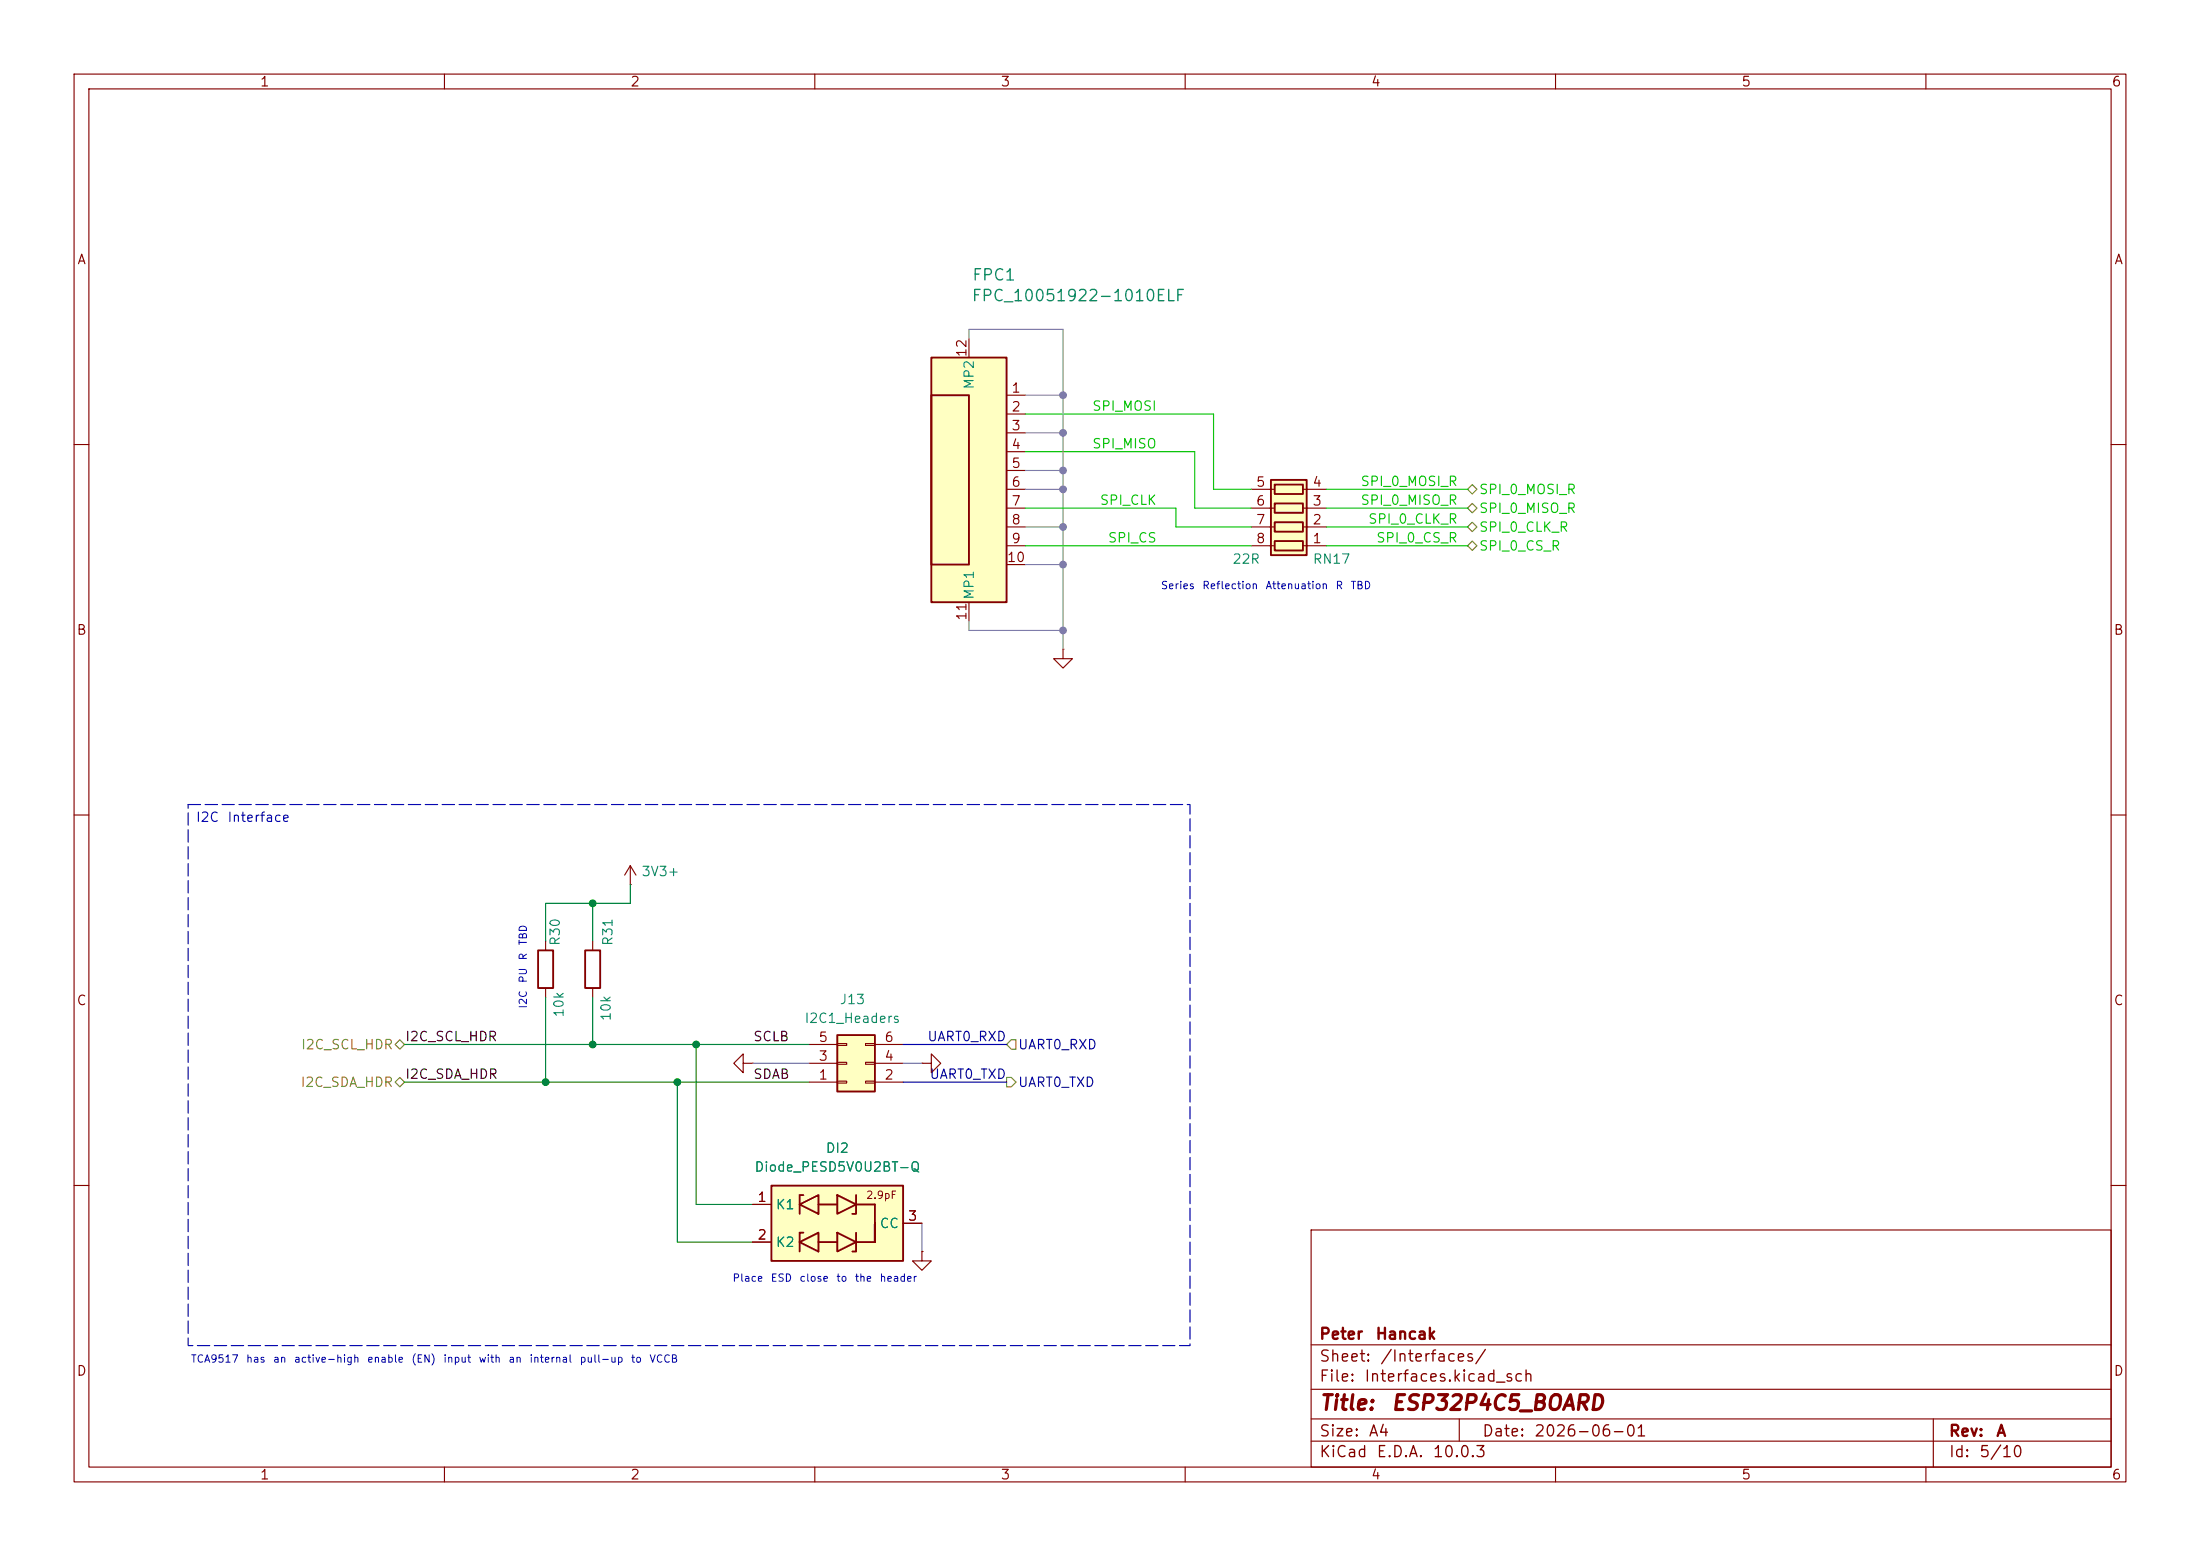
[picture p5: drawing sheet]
(kicad_sch
 (version 20260306)
 (generator "eeschema")
 (generator_version "10.0")
 (paper "A4")
 (title_block
  (title "ESP32P4C5_BOARD")
  (date "2026-06-01")
  (rev "A")
  (company "Peter Hancak"))
 (lib_symbols
  (symbol "Connector_Generic:Conn_02x03_Odd_Even"
   (pin_names
    (offset 1.016) (hide yes)) (exclude_from_sim no) (in_bom yes) (on_board yes)
   (in_pos_files yes)
   (duplicate_pin_numbers_are_jumpers no)
   (property "Reference" "J" (at 1.27 5.08 0) (show_name no) (do_not_autoplace no) (effects (font (size 1.27 1.27))))
   (property "Value" "Conn_02x03_Odd_Even" (at 1.27 -5.08 0) (show_name no) (do_not_autoplace no) (effects (font (size 1.27 1.27))))
   (property "Footprint" "" (at 0 0 0) (show_name no) (do_not_autoplace no) (hide yes) (effects (font (size 1.27 1.27))))
   (property "Datasheet" "" (at 0 0 0) (show_name no) (do_not_autoplace no) (hide yes) (effects (font (size 1.27 1.27))))
   (property "Description" "Generic connector, double row, 02x03, odd/even pin numbering scheme (row 1 odd numbers, row 2 even numbers), script generated (kicad-library-utils/schlib/autogen/connector/)" (at 0 0 0) (show_name no) (do_not_autoplace no) (hide yes) (effects (font (size 1.27 1.27))))
   (symbol "Conn_02x03_Odd_Even_1_1"
    (rectangle (start -1.27 3.81) (end 3.81 -3.81) (stroke (width 0.254) (type default)) (fill (type background)))
    (rectangle (start -1.27 2.667) (end 0 2.413) (stroke (width 0.1524) (type default)) (fill (type none)))
    (rectangle (start -1.27 0.127) (end 0 -0.127) (stroke (width 0.1524) (type default)) (fill (type none)))
    (rectangle (start -1.27 -2.413) (end 0 -2.667) (stroke (width 0.1524) (type default)) (fill (type none)))
    (rectangle (start 3.81 2.667) (end 2.54 2.413) (stroke (width 0.1524) (type default)) (fill (type none)))
    (rectangle (start 3.81 0.127) (end 2.54 -0.127) (stroke (width 0.1524) (type default)) (fill (type none)))
    (rectangle (start 3.81 -2.413) (end 2.54 -2.667) (stroke (width 0.1524) (type default)) (fill (type none)))
    (pin passive line (at -5.08 2.54 0) (length 3.81) (name "Pin_1" (effects (font (size 1.27 1.27)))) (number "1" (effects (font (size 1.27 1.27)))))
    (pin passive line (at 7.62 2.54 180) (length 3.81) (name "Pin_2" (effects (font (size 1.27 1.27)))) (number "2" (effects (font (size 1.27 1.27)))))
    (pin passive line (at -5.08 0 0) (length 3.81) (name "Pin_3" (effects (font (size 1.27 1.27)))) (number "3" (effects (font (size 1.27 1.27)))))
    (pin passive line (at 7.62 0 180) (length 3.81) (name "Pin_4" (effects (font (size 1.27 1.27)))) (number "4" (effects (font (size 1.27 1.27)))))
    (pin passive line (at -5.08 -2.54 0) (length 3.81) (name "Pin_5" (effects (font (size 1.27 1.27)))) (number "5" (effects (font (size 1.27 1.27)))))
    (pin passive line (at 7.62 -2.54 180) (length 3.81) (name "Pin_6" (effects (font (size 1.27 1.27)))) (number "6" (effects (font (size 1.27 1.27))))))
   (embedded_fonts no))
  (symbol "Device:R"
   (pin_numbers (hide yes))
   (pin_names
    (offset 0)) (exclude_from_sim no) (in_bom yes) (on_board yes)
   (in_pos_files yes)
   (duplicate_pin_numbers_are_jumpers no)
   (property "Reference" "R" (at 2.032 0 90) (show_name no) (do_not_autoplace no) (effects (font (size 1.27 1.27))))
   (property "Value" "R" (at 0 0 90) (show_name no) (do_not_autoplace no) (effects (font (size 1.27 1.27))))
   (property "Footprint" "" (at -1.778 0 90) (show_name no) (do_not_autoplace no) (hide yes) (effects (font (size 1.27 1.27))))
   (property "Datasheet" "" (at 0 0 0) (show_name no) (do_not_autoplace no) (hide yes) (effects (font (size 1.27 1.27))))
   (property "Description" "Resistor" (at 0 0 0) (show_name no) (do_not_autoplace no) (hide yes) (effects (font (size 1.27 1.27))))
   (symbol "R_0_1"
    (rectangle (start -1.016 -2.54) (end 1.016 2.54) (stroke (width 0.254) (type default)) (fill (type none))))
   (symbol "R_1_1"
    (pin passive line (at 0 3.81 270) (length 1.27) (name "" (effects (font (size 1.27 1.27)))) (number "1" (effects (font (size 1.27 1.27)))))
    (pin passive line (at 0 -3.81 90) (length 1.27) (name "" (effects (font (size 1.27 1.27)))) (number "2" (effects (font (size 1.27 1.27))))))
   (embedded_fonts no))
  (symbol "Device:R_Pack04"
   (pin_names
    (offset 0) (hide yes)) (exclude_from_sim no) (in_bom yes) (on_board yes)
   (in_pos_files yes)
   (duplicate_pin_numbers_are_jumpers no)
   (property "Reference" "RN" (at -7.62 0 90) (show_name no) (do_not_autoplace no) (effects (font (size 1.27 1.27))))
   (property "Value" "R_Pack04" (at 5.08 0 90) (show_name no) (do_not_autoplace no) (effects (font (size 1.27 1.27))))
   (property "Footprint" "" (at 6.985 0 90) (show_name no) (do_not_autoplace no) (hide yes) (effects (font (size 1.27 1.27))))
   (property "Datasheet" "" (at 0 0 0) (show_name no) (do_not_autoplace no) (hide yes) (effects (font (size 1.27 1.27))))
   (property "Description" "4 resistor network, parallel topology" (at 0 0 0) (show_name no) (do_not_autoplace no) (hide yes) (effects (font (size 1.27 1.27))))
   (symbol "R_Pack04_0_1"
    (rectangle (start -6.35 -2.413) (end 3.81 2.413) (stroke (width 0.254) (type default)) (fill (type background)))
    (rectangle (start -5.715 1.905) (end -4.445 -1.905) (stroke (width 0.254) (type default)) (fill (type none)))
    (polyline (pts (xy -5.08 1.905) (xy -5.08 2.54)) (stroke (width 0) (type default)) (fill (type none)))
    (polyline (pts (xy -5.08 -2.54) (xy -5.08 -1.905)) (stroke (width 0) (type default)) (fill (type none)))
    (rectangle (start -3.175 1.905) (end -1.905 -1.905) (stroke (width 0.254) (type default)) (fill (type none)))
    (polyline (pts (xy -2.54 1.905) (xy -2.54 2.54)) (stroke (width 0) (type default)) (fill (type none)))
    (polyline (pts (xy -2.54 -2.54) (xy -2.54 -1.905)) (stroke (width 0) (type default)) (fill (type none)))
    (rectangle (start -0.635 1.905) (end 0.635 -1.905) (stroke (width 0.254) (type default)) (fill (type none)))
    (polyline (pts (xy 0 1.905) (xy 0 2.54)) (stroke (width 0) (type default)) (fill (type none)))
    (polyline (pts (xy 0 -2.54) (xy 0 -1.905)) (stroke (width 0) (type default)) (fill (type none)))
    (rectangle (start 1.905 1.905) (end 3.175 -1.905) (stroke (width 0.254) (type default)) (fill (type none)))
    (polyline (pts (xy 2.54 1.905) (xy 2.54 2.54)) (stroke (width 0) (type default)) (fill (type none)))
    (polyline (pts (xy 2.54 -2.54) (xy 2.54 -1.905)) (stroke (width 0) (type default)) (fill (type none))))
   (symbol "R_Pack04_1_1"
    (pin passive line (at -5.08 -5.08 90) (length 2.54) (name "R1.1" (effects (font (size 1.27 1.27)))) (number "1" (effects (font (size 1.27 1.27)))))
    (pin passive line (at -2.54 -5.08 90) (length 2.54) (name "R2.1" (effects (font (size 1.27 1.27)))) (number "2" (effects (font (size 1.27 1.27)))))
    (pin passive line (at 0 -5.08 90) (length 2.54) (name "R3.1" (effects (font (size 1.27 1.27)))) (number "3" (effects (font (size 1.27 1.27)))))
    (pin passive line (at 2.54 -5.08 90) (length 2.54) (name "R4.1" (effects (font (size 1.27 1.27)))) (number "4" (effects (font (size 1.27 1.27)))))
    (pin passive line (at 2.54 5.08 270) (length 2.54) (name "R4.2" (effects (font (size 1.27 1.27)))) (number "5" (effects (font (size 1.27 1.27)))))
    (pin passive line (at 0 5.08 270) (length 2.54) (name "R3.2" (effects (font (size 1.27 1.27)))) (number "6" (effects (font (size 1.27 1.27)))))
    (pin passive line (at -2.54 5.08 270) (length 2.54) (name "R2.2" (effects (font (size 1.27 1.27)))) (number "7" (effects (font (size 1.27 1.27)))))
    (pin passive line (at -5.08 5.08 270) (length 2.54) (name "R1.2" (effects (font (size 1.27 1.27)))) (number "8" (effects (font (size 1.27 1.27))))))
   (embedded_fonts no))
  (symbol "Personal_Projects:Diode_PESD5V0U2BT-Q" (exclude_from_sim no) (in_bom yes) (on_board yes)
   (in_pos_files yes)
   (duplicate_pin_numbers_are_jumpers no)
   (property "Reference" "DI" (at 7.366 7.62 0) (show_name no) (do_not_autoplace no) (effects (font (size 1.27 1.27)) (justify left top)))
   (property "Value" "Diode_PESD5V0U2BT-Q" (at 0.508 5.08 0) (show_name no) (do_not_autoplace no) (effects (font (size 1.27 1.27)) (justify left top)))
   (property "Footprint" "Package_TO_SOT_SMD:SOT-23" (at 19.05 -94.92 0) (show_name no) (do_not_autoplace no) (hide yes) (effects (font (size 1.27 1.27)) (justify left top)))
   (property "Datasheet" "https://www.diodes.com/assets/Datasheets/ds18001.pdf" (at 19.05 -194.92 0) (show_name no) (do_not_autoplace no) (hide yes) (effects (font (size 1.27 1.27)) (justify left top)))
   (property "Description" "Diodes Inc BZX84C6V2-7-F Zener Diode, 6.2V 7% 350 mW SMT 3-Pin SOT-23" (at 0.508 -13.462 0) (show_name no) (do_not_autoplace no) (hide yes) (effects (font (size 1.27 1.27))))
   (property "Height" "1.1" (at 19.05 -394.92 0) (show_name no) (do_not_autoplace no) (hide yes) (effects (font (size 1.27 1.27)) (justify left top)))
   (property "Manufacturer_Name" "Diodes Incorporated" (at 19.05 -494.92 0) (show_name no) (do_not_autoplace no) (hide yes) (effects (font (size 1.27 1.27)) (justify left top)))
   (property "Manufacturer_Part_Number" "BZX84C6V2-7-F" (at 19.05 -594.92 0) (show_name no) (do_not_autoplace no) (hide yes) (effects (font (size 1.27 1.27)) (justify left top)))
   (property "Mouser Part Number" "621-BZX84C6V2-F" (at 19.05 -694.92 0) (show_name no) (do_not_autoplace no) (hide yes) (effects (font (size 1.27 1.27)) (justify left top)))
   (property "Mouser Price/Stock" "https://www.mouser.co.uk/ProductDetail/Diodes-Incorporated/BZX84C6V2-7-F?qs=aJBzJax2afcxmuPRCgcecQ%3D%3D" (at 19.05 -794.92 0) (show_name no) (do_not_autoplace no) (hide yes) (effects (font (size 1.27 1.27)) (justify left top)))
   (property "Arrow Part Number" "BZX84C6V2-7-F" (at 19.05 -894.92 0) (show_name no) (do_not_autoplace no) (hide yes) (effects (font (size 1.27 1.27)) (justify left top)))
   (property "Arrow Price/Stock" "https://www.arrow.com/en/products/bzx84c6v2-7-f/diodes-incorporated?utm_currency=USD&region=europe" (at 19.05 -994.92 0) (show_name no) (do_not_autoplace no) (hide yes) (effects (font (size 1.27 1.27)) (justify left top)))
   (symbol "Diode_PESD5V0U2BT-Q_0_1"
    (polyline (pts (xy 6.35 -1.27) (xy 6.35 1.27) (xy 6.858 1.27)) (stroke (width 0.254) (type default)) (fill (type none)))
    (polyline (pts (xy 6.35 -6.35) (xy 6.35 -3.81) (xy 6.858 -3.81)) (stroke (width 0.254) (type default)) (fill (type none)))
    (polyline (pts (xy 8.89 -1.27) (xy 6.35 0) (xy 8.89 1.27) (xy 8.89 -1.27) (xy 8.89 -1.27) (xy 8.89 -1.27)) (stroke (width 0.254) (type default)) (fill (type none)))
    (polyline (pts (xy 8.89 -6.35) (xy 6.35 -5.08) (xy 8.89 -3.81) (xy 8.89 -6.35) (xy 8.89 -6.35) (xy 8.89 -6.35)) (stroke (width 0.254) (type default)) (fill (type none)))
    (polyline (pts (xy 11.43 1.27) (xy 13.97 0) (xy 11.43 -1.27) (xy 11.43 1.27) (xy 11.43 1.27) (xy 11.43 1.27)) (stroke (width 0.254) (type default)) (fill (type none)))
    (polyline (pts (xy 11.43 0) (xy 8.89 0) (xy 8.89 0)) (stroke (width 0.254) (type default)) (fill (type none)))
    (polyline (pts (xy 11.43 -3.81) (xy 13.97 -5.08) (xy 11.43 -6.35) (xy 11.43 -3.81) (xy 11.43 -3.81) (xy 11.43 -3.81)) (stroke (width 0.254) (type default)) (fill (type none)))
    (polyline (pts (xy 11.43 -5.08) (xy 8.89 -5.08) (xy 8.89 -5.08)) (stroke (width 0.254) (type default)) (fill (type none)))
    (polyline (pts (xy 13.97 1.27) (xy 13.97 -1.27) (xy 13.462 -1.27)) (stroke (width 0.254) (type default)) (fill (type none)))
    (polyline (pts (xy 13.97 -3.81) (xy 13.97 -6.35) (xy 13.462 -6.35)) (stroke (width 0.254) (type default)) (fill (type none)))
    (polyline (pts (xy 16.51 0) (xy 13.97 0) (xy 13.97 0)) (stroke (width 0.254) (type default)) (fill (type none)))
    (polyline (pts (xy 16.51 0) (xy 16.51 -5.08) (xy 16.51 -2.54)) (stroke (width 0.254) (type default)) (fill (type none)))
    (polyline (pts (xy 16.51 -5.08) (xy 13.97 -5.08) (xy 13.97 -5.08)) (stroke (width 0.254) (type default)) (fill (type none))))
   (symbol "Diode_PESD5V0U2BT-Q_1_1"
    (rectangle (start 2.54 2.54) (end 20.32 -7.62) (stroke (width 0.254) (type default)) (fill (type background)))
    (text "2.9pF" (at 15.24 1.27 0) (effects (font (size 1 1)) (justify left)))
    (pin passive line (at 0 0 0) (length 2.54) (name "K1" (effects (font (size 1.27 1.27)))) (number "1" (effects (font (size 1.27 1.27)))))
    (pin passive line (at 0 -5.08 0) (length 2.54) (name "K2" (effects (font (size 1.27 1.27)))) (number "2" (effects (font (size 1.27 1.27)))))
    (pin passive line (at 22.86 -2.54 180) (length 2.54) (name "CC" (effects (font (size 1.27 1.27)))) (number "3" (effects (font (size 1.27 1.27))))))
   (embedded_fonts no))
  (symbol "Personal_Projects:FPC_10051922-1010ELF"
   (pin_names
    (offset 0.254)) (exclude_from_sim no) (in_bom yes) (on_board yes)
   (in_pos_files yes)
   (duplicate_pin_numbers_are_jumpers no)
   (property "Reference" "FPC" (at 12.7 8.89 0) (show_name no) (do_not_autoplace no) (effects (font (size 1.524 1.524))))
   (property "Value" "FPC_10051922-1010ELF" (at 25.4 6.35 0) (show_name no) (do_not_autoplace no) (effects (font (size 1.524 1.524))))
   (property "Footprint" "Personal_Project:FPC_10051922_1010" (at 0 -46.99 0) (show_name no) (do_not_autoplace no) (hide yes) (effects (font (size 1.27 1.27)
    (italic yes))))
   (property "Datasheet" "10051922-1010ELF" (at 0 -43.18 0) (show_name no) (do_not_autoplace no) (hide yes) (effects (font (size 1.27 1.27)
    (italic yes))))
   (property "Description" "" (at 12.7 0 0) (show_name no) (do_not_autoplace no) (hide yes) (effects (font (size 1.27 1.27))))
   (symbol "FPC_10051922-1010ELF_0_1"
    (pin passive line (at 12.7 0 180) (length 2.54) (name "" (effects (font (size 1.27 1.27)))) (number "1" (effects (font (size 1.27 1.27)))))
    (pin passive line (at 12.7 -2.54 180) (length 2.54) (name "" (effects (font (size 1.27 1.27)))) (number "2" (effects (font (size 1.27 1.27)))))
    (pin passive line (at 12.7 -5.08 180) (length 2.54) (name "" (effects (font (size 1.27 1.27)))) (number "3" (effects (font (size 1.27 1.27)))))
    (pin passive line (at 12.7 -7.62 180) (length 2.54) (name "" (effects (font (size 1.27 1.27)))) (number "4" (effects (font (size 1.27 1.27)))))
    (pin passive line (at 12.7 -10.16 180) (length 2.54) (name "" (effects (font (size 1.27 1.27)))) (number "5" (effects (font (size 1.27 1.27)))))
    (pin passive line (at 12.7 -12.7 180) (length 2.54) (name "" (effects (font (size 1.27 1.27)))) (number "6" (effects (font (size 1.27 1.27)))))
    (pin passive line (at 12.7 -15.24 180) (length 2.54) (name "" (effects (font (size 1.27 1.27)))) (number "7" (effects (font (size 1.27 1.27)))))
    (pin passive line (at 12.7 -17.78 180) (length 2.54) (name "" (effects (font (size 1.27 1.27)))) (number "8" (effects (font (size 1.27 1.27)))))
    (pin passive line (at 12.7 -20.32 180) (length 2.54) (name "" (effects (font (size 1.27 1.27)))) (number "9" (effects (font (size 1.27 1.27)))))
    (pin passive line (at 12.7 -22.86 180) (length 2.54) (name "" (effects (font (size 1.27 1.27)))) (number "10" (effects (font (size 1.27 1.27))))))
   (symbol "FPC_10051922-1010ELF_1_1"
    (rectangle (start 0 5.08) (end 10.16 -27.94) (stroke (width 0.254) (type default)) (fill (type background)))
    (rectangle (start 0 0) (end 5.08 -22.86) (stroke (width 0.254) (type default)) (fill (type background)))
    (pin passive line (at 5.08 -30.48 90) (length 2.54) (name "MP1" (effects (font (size 1.27 1.27)))) (number "11" (effects (font (size 1.27 1.27)))))
    (pin passive line (at 5.08 7.62 270) (length 2.54) (name "MP2" (effects (font (size 1.27 1.27)))) (number "12" (effects (font (size 1.27 1.27))))))
   (embedded_fonts no))
  (symbol "power:+3.3V"
   (power global)
   (pin_numbers (hide yes))
   (pin_names
    (offset 0) (hide yes)) (exclude_from_sim no) (in_bom yes) (on_board yes)
   (in_pos_files yes)
   (duplicate_pin_numbers_are_jumpers no)
   (property "Reference" "#PWR" (at 0 -3.81 0) (show_name no) (do_not_autoplace no) (hide yes) (effects (font (size 1.27 1.27))))
   (property "Value" "+3.3V" (at 0 3.556 0) (show_name no) (do_not_autoplace no) (effects (font (size 1.27 1.27))))
   (property "Footprint" "" (at 0 0 0) (show_name no) (do_not_autoplace no) (hide yes) (effects (font (size 1.27 1.27))))
   (property "Datasheet" "" (at 0 0 0) (show_name no) (do_not_autoplace no) (hide yes) (effects (font (size 1.27 1.27))))
   (property "Description" "Power symbol creates a global label with name \"+3.3V\"" (at 0 0 0) (show_name no) (do_not_autoplace no) (hide yes) (effects (font (size 1.27 1.27))))
   (symbol "+3.3V_0_1"
    (polyline (pts (xy -0.762 1.27) (xy 0 2.54)) (stroke (width 0) (type default)) (fill (type none)))
    (polyline (pts (xy 0 2.54) (xy 0.762 1.27)) (stroke (width 0) (type default)) (fill (type none)))
    (polyline (pts (xy 0 0) (xy 0 2.54)) (stroke (width 0) (type default)) (fill (type none))))
   (symbol "+3.3V_1_1"
    (pin power_in line (at 0 0 90) (length 0) (name "" (effects (font (size 1.27 1.27)))) (number "1" (effects (font (size 1.27 1.27))))))
   (embedded_fonts no))
  (symbol "power:GND"
   (power global)
   (pin_numbers (hide yes))
   (pin_names
    (offset 0) (hide yes)) (exclude_from_sim no) (in_bom yes) (on_board yes)
   (in_pos_files yes)
   (duplicate_pin_numbers_are_jumpers no)
   (property "Reference" "#PWR" (at 0 -6.35 0) (show_name no) (do_not_autoplace no) (hide yes) (effects (font (size 1.27 1.27))))
   (property "Value" "GND" (at 0 -3.81 0) (show_name no) (do_not_autoplace no) (effects (font (size 1.27 1.27))))
   (property "Footprint" "" (at 0 0 0) (show_name no) (do_not_autoplace no) (hide yes) (effects (font (size 1.27 1.27))))
   (property "Datasheet" "" (at 0 0 0) (show_name no) (do_not_autoplace no) (hide yes) (effects (font (size 1.27 1.27))))
   (property "Description" "Power symbol creates a global label with name \"GND\" , ground" (at 0 0 0) (show_name no) (do_not_autoplace no) (hide yes) (effects (font (size 1.27 1.27))))
   (symbol "GND_0_1"
    (polyline (pts (xy 0 0) (xy 0 -1.27) (xy 1.27 -1.27) (xy 0 -2.54) (xy -1.27 -1.27) (xy 0 -1.27)) (stroke (width 0) (type default)) (fill (type none))))
   (symbol "GND_1_1"
    (pin power_in line (at 0 0 270) (length 0) (name "" (effects (font (size 1.27 1.27)))) (number "1" (effects (font (size 1.27 1.27))))))
   (embedded_fonts no)))
 (text "I2C PU R TBD"
  (exclude_from_sim no)
  (at 70.612 131.064 90)
  (effects (font (size 1 1))))
 (text "Place ESD close to the header"
  (exclude_from_sim no)
  (at 110.744 172.72 0)
  (effects (font (size 1 1))))
 (text "TCA9517 has an active-high enable (EN) input with an internal pull-up to VCCB"
  (exclude_from_sim no)
  (at 57.15 183.642 0)
  (effects (font (size 1 1))))
 (text "Series Reflection Attenuation R TBD"
  (exclude_from_sim no)
  (at 170.434 79.248 0)
  (effects (font (size 1 1))))
 (text_box "I2C Interface"
  (exclude_from_sim no)
  (at 25.4 108.585 0)
  (size 135.255 73.025)
  (margins 0.9525 0.9525 0.9525 0.9525)
  (stroke (width 0) (type dash))
  (fill (type none))
  (effects (font (size 1.27 1.27)) (justify left top)))
 (junction
  (at 143.51 71.12)
  (diameter 0)
  (color 0 0 0 0))
 (junction
  (at 143.51 53.34)
  (diameter 0)
  (color 0 0 0 0))
 (junction
  (at 143.51 58.42)
  (diameter 0)
  (color 0 0 0 0))
 (junction
  (at 80.01 140.97)
  (diameter 0)
  (color 0 0 0 0))
 (junction
  (at 143.51 63.5)
  (diameter 0)
  (color 0 0 0 0))
 (junction
  (at 143.51 76.2)
  (diameter 0)
  (color 0 0 0 0))
 (junction
  (at 73.66 146.05)
  (diameter 0)
  (color 0 0 0 0))
 (junction
  (at 143.51 66.04)
  (diameter 0)
  (color 0 0 0 0))
 (junction
  (at 91.44 146.05)
  (diameter 0)
  (color 0 0 0 0))
 (junction
  (at 80.01 121.92)
  (diameter 0)
  (color 0 0 0 0))
 (junction
  (at 93.98 140.97)
  (diameter 0)
  (color 0 0 0 0))
 (junction
  (at 143.51 85.09)
  (diameter 0)
  (color 0 0 0 0))
 (wire
  (pts (xy 101.6 162.56) (xy 93.98 162.56))
  (stroke (width 0) (type default)))
 (wire
  (pts (xy 93.98 140.97) (xy 93.98 162.56))
  (stroke (width 0) (type default)))
 (wire
  (pts (xy 73.66 146.05) (xy 91.44 146.05))
  (stroke (width 0) (type default)))
 (wire
  (pts (xy 91.44 146.05) (xy 91.44 167.64))
  (stroke (width 0) (type default)))
 (wire
  (pts (xy 161.29 68.58) (xy 168.91 68.58))
  (stroke (width 0) (type default)))
 (wire
  (pts (xy 91.44 146.05) (xy 109.22 146.05))
  (stroke (width 0) (type default)))
 (wire
  (pts (xy 80.01 121.92) (xy 80.01 127))
  (stroke (width 0) (type default)))
 (wire
  (pts (xy 85.09 119.38) (xy 85.09 121.92))
  (stroke (width 0) (type default)))
 (wire
  (pts (xy 143.51 63.5) (xy 143.51 66.04))
  (stroke (width 0) (type default)))
 (wire
  (pts (xy 80.01 121.92) (xy 85.09 121.92))
  (stroke (width 0) (type default)))
 (wire
  (pts (xy 143.51 66.04) (xy 143.51 71.12))
  (stroke (width 0) (type default)))
 (wire
  (pts (xy 143.51 53.34) (xy 143.51 58.42))
  (stroke (width 0) (type default)))
 (wire
  (pts (xy 138.43 68.58) (xy 158.75 68.58))
  (stroke (width 0) (type default)))
 (wire
  (pts (xy 130.81 83.82) (xy 130.81 85.09))
  (stroke (width 0) (type default)))
 (wire
  (pts (xy 73.66 134.62) (xy 73.66 146.05))
  (stroke (width 0) (type default)))
 (wire
  (pts (xy 138.43 71.12) (xy 143.51 71.12))
  (stroke (width 0) (type default)))
 (wire
  (pts (xy 138.43 58.42) (xy 143.51 58.42))
  (stroke (width 0) (type default)))
 (wire
  (pts (xy 143.51 58.42) (xy 143.51 63.5))
  (stroke (width 0) (type default)))
 (wire
  (pts (xy 101.6 167.64) (xy 91.44 167.64))
  (stroke (width 0) (type default)))
 (wire
  (pts (xy 138.43 55.88) (xy 163.83 55.88))
  (stroke (width 0) (type default)))
 (wire
  (pts (xy 138.43 73.66) (xy 168.91 73.66))
  (stroke (width 0) (type default)))
 (wire
  (pts (xy 130.81 85.09) (xy 143.51 85.09))
  (stroke (width 0) (type default)))
 (wire
  (pts (xy 161.29 60.96) (xy 161.29 68.58))
  (stroke (width 0) (type default)))
 (wire
  (pts (xy 179.07 66.04) (xy 198.12 66.04))
  (stroke (width 0) (type default)))
 (wire
  (pts (xy 101.6 143.51) (xy 109.22 143.51))
  (stroke (width 0) (type default)))
 (wire
  (pts (xy 138.43 76.2) (xy 143.51 76.2))
  (stroke (width 0) (type default)))
 (wire
  (pts (xy 143.51 76.2) (xy 143.51 85.09))
  (stroke (width 0) (type default)))
 (wire
  (pts (xy 143.51 44.45) (xy 143.51 53.34))
  (stroke (width 0) (type default)))
 (wire
  (pts (xy 138.43 63.5) (xy 143.51 63.5))
  (stroke (width 0) (type default)))
 (wire
  (pts (xy 80.01 134.62) (xy 80.01 140.97))
  (stroke (width 0) (type default)))
 (wire
  (pts (xy 143.51 85.09) (xy 143.51 87.63))
  (stroke (width 0) (type default)))
 (wire
  (pts (xy 143.51 71.12) (xy 143.51 76.2))
  (stroke (width 0) (type default)))
 (wire
  (pts (xy 163.83 55.88) (xy 163.83 66.04))
  (stroke (width 0) (type default)))
 (wire
  (pts (xy 179.07 68.58) (xy 198.12 68.58))
  (stroke (width 0) (type default)))
 (wire
  (pts (xy 80.01 140.97) (xy 93.98 140.97))
  (stroke (width 0) (type default)))
 (wire
  (pts (xy 121.92 146.05) (xy 135.89 146.05))
  (stroke (width 0) (type default)))
 (wire
  (pts (xy 138.43 66.04) (xy 143.51 66.04))
  (stroke (width 0) (type default)))
 (wire
  (pts (xy 124.46 165.1) (xy 124.46 168.91))
  (stroke (width 0) (type default)))
 (wire
  (pts (xy 179.07 73.66) (xy 198.12 73.66))
  (stroke (width 0) (type default)))
 (wire
  (pts (xy 54.61 146.05) (xy 73.66 146.05))
  (stroke (width 0) (type default)))
 (wire
  (pts (xy 158.75 68.58) (xy 158.75 71.12))
  (stroke (width 0) (type default)))
 (wire
  (pts (xy 73.66 121.92) (xy 73.66 127))
  (stroke (width 0) (type default)))
 (wire
  (pts (xy 130.81 44.45) (xy 143.51 44.45))
  (stroke (width 0) (type default)))
 (wire
  (pts (xy 158.75 71.12) (xy 168.91 71.12))
  (stroke (width 0) (type default)))
 (wire
  (pts (xy 179.07 71.12) (xy 198.12 71.12))
  (stroke (width 0) (type default)))
 (wire
  (pts (xy 54.61 140.97) (xy 80.01 140.97))
  (stroke (width 0) (type default)))
 (wire
  (pts (xy 138.43 60.96) (xy 161.29 60.96))
  (stroke (width 0) (type default)))
 (wire
  (pts (xy 130.81 45.72) (xy 130.81 44.45))
  (stroke (width 0) (type default)))
 (wire
  (pts (xy 73.66 121.92) (xy 80.01 121.92))
  (stroke (width 0) (type default)))
 (wire
  (pts (xy 121.92 143.51) (xy 124.46 143.51))
  (stroke (width 0) (type default)))
 (wire
  (pts (xy 121.92 140.97) (xy 135.89 140.97))
  (stroke (width 0) (type default)))
 (wire
  (pts (xy 93.98 140.97) (xy 109.22 140.97))
  (stroke (width 0) (type default)))
 (wire
  (pts (xy 138.43 53.34) (xy 143.51 53.34))
  (stroke (width 0) (type default)))
 (wire
  (pts (xy 163.83 66.04) (xy 168.91 66.04))
  (stroke (width 0) (type default)))
 (label "SPI_0_MISO_R"
  (at 196.85 68.58 180)
  (effects (font (size 1.27 1.27)) (justify right bottom)))
 (label "SPI_0_CS_R"
  (at 196.85 73.66 180)
  (effects (font (size 1.27 1.27)) (justify right bottom)))
 (label "SPI_MISO"
  (at 156.21 60.96 180)
  (effects (font (size 1.27 1.27)) (justify right bottom)))
 (label "I2C_SCL_HDR"
  (at 54.61 140.97 0)
  (effects (font (size 1.27 1.27)) (justify left bottom)))
 (label "UART0_TXD"
  (at 135.89 146.05 180)
  (effects (font (size 1.27 1.27)) (justify right bottom)))
 (label "I2C_SDA_HDR"
  (at 54.61 146.05 0)
  (effects (font (size 1.27 1.27)) (justify left bottom)))
 (label "SCLB"
  (at 101.6 140.97 0)
  (effects (font (size 1.27 1.27)) (justify left bottom)))
 (label "UART0_RXD"
  (at 135.89 140.97 180)
  (effects (font (size 1.27 1.27)) (justify right bottom)))
 (label "SPI_0_CLK_R"
  (at 196.85 71.12 180)
  (effects (font (size 1.27 1.27)) (justify right bottom)))
 (label "SDAB"
  (at 101.6 146.05 0)
  (effects (font (size 1.27 1.27)) (justify left bottom)))
 (label "SPI_CS"
  (at 156.21 73.66 180)
  (effects (font (size 1.27 1.27)) (justify right bottom)))
 (label "SPI_0_MOSI_R"
  (at 196.85 66.04 180)
  (effects (font (size 1.27 1.27)) (justify right bottom)))
 (label "SPI_MOSI"
  (at 156.21 55.88 180)
  (effects (font (size 1.27 1.27)) (justify right bottom)))
 (label "SPI_CLK"
  (at 156.21 68.58 180)
  (effects (font (size 1.27 1.27)) (justify right bottom)))
 (hierarchical_label "SPI_0_CLK_R"
  (shape bidirectional)
  (at 198.12 71.12 0)
  (effects (font (size 1.27 1.27)) (justify left)))
 (hierarchical_label "UART0_TXD"
  (shape output)
  (at 135.89 146.05 0)
  (effects (font (size 1.27 1.27)) (justify left)))
 (hierarchical_label "SPI_0_CS_R"
  (shape bidirectional)
  (at 198.12 73.66 0)
  (effects (font (size 1.27 1.27)) (justify left)))
 (hierarchical_label "I2C_SCL_HDR"
  (shape bidirectional)
  (at 54.61 140.97 180)
  (effects (font (size 1.27 1.27)) (justify right)))
 (hierarchical_label "SPI_0_MISO_R"
  (shape bidirectional)
  (at 198.12 68.58 0)
  (effects (font (size 1.27 1.27)) (justify left)))
 (hierarchical_label "UART0_RXD"
  (shape input)
  (at 135.89 140.97 0)
  (effects (font (size 1.27 1.27)) (justify left)))
 (hierarchical_label "SPI_0_MOSI_R"
  (shape bidirectional)
  (at 198.12 66.04 0)
  (effects (font (size 1.27 1.27)) (justify left)))
 (hierarchical_label "I2C_SDA_HDR"
  (shape bidirectional)
  (at 54.61 146.05 180)
  (effects (font (size 1.27 1.27)) (justify right)))
 (symbol
  (lib_id "Personal_Projects:FPC_10051922-1010ELF")
  (at 125.73 53.34 0)
  (unit 1)
  (body_style 1)
  (exclude_from_sim no)
  (in_bom yes)
  (on_board yes)
  (in_pos_files yes)
  (dnp no)
  (property "Reference" "FPC1" (at 137.16 37.084 0) (show_name no) (do_not_autoplace no) (effects (font (size 1.524 1.524)) (justify right)))
  (property "Value" "FPC_10051922-1010ELF" (at 160.02 39.878 0) (show_name no) (do_not_autoplace no) (effects (font (size 1.524 1.524)) (justify right)))
  (property "Footprint" "Personal_Project:FPC_10051922_1010" (at 125.73 100.33 0) (hide yes) (show_name no) (do_not_autoplace no) (effects (font (size 1.27 1.27)
    (italic yes))))
  (property "Datasheet" "10051922-1010ELF" (at 125.73 96.52 0) (hide yes) (show_name no) (do_not_autoplace no) (effects (font (size 1.27 1.27)
    (italic yes))))
  (property "Description" "" (at 138.43 53.34 0) (hide yes) (show_name no) (do_not_autoplace no) (effects (font (size 1.27 1.27))))
  (pin "6")
  (pin "9")
  (pin "4")
  (pin "7")
  (pin "2")
  (pin "5")
  (pin "3")
  (pin "8")
  (pin "12")
  (pin "10")
  (pin "1")
  (pin "11"))
 (symbol
  (lib_id "power:GND")
  (at 143.51 87.63 0)
  (unit 1)
  (body_style 1)
  (exclude_from_sim no)
  (in_bom yes)
  (on_board yes)
  (in_pos_files yes)
  (dnp no)
  (property "Reference" "#PWR02" (at 143.51 93.98 0) (hide yes) (show_name no) (do_not_autoplace no) (effects (font (size 1.27 1.27))))
  (property "Value" "GND" (at 140.97 90.678 90) (hide yes) (show_name no) (do_not_autoplace no) (effects (font (size 1.27 1.27)) (justify left)))
  (property "Footprint" "" (at 143.51 87.63 0) (hide yes) (show_name no) (do_not_autoplace no) (effects (font (size 1.27 1.27))))
  (property "Datasheet" "" (at 143.51 87.63 0) (hide yes) (show_name no) (do_not_autoplace no) (effects (font (size 1.27 1.27))))
  (property "Description" "Power symbol creates a global label with name \"GND\" , ground" (at 143.51 87.63 0) (hide yes) (show_name no) (do_not_autoplace no) (effects (font (size 1.27 1.27))))
  (pin "1"))
 (symbol
  (lib_id "Device:R")
  (at 73.66 130.81 0)
  (unit 1)
  (body_style 1)
  (exclude_from_sim no)
  (in_bom yes)
  (on_board yes)
  (in_pos_files yes)
  (dnp no)
  (property "Reference" "R30" (at 74.93 127.762 90) (show_name no) (do_not_autoplace no) (effects (font (size 1.27 1.27)) (justify left)))
  (property "Value" "10k" (at 75.438 137.414 90) (show_name no) (do_not_autoplace no) (effects (font (size 1.27 1.27)) (justify left)))
  (property "Footprint" "Resistor_SMD:R_0805_2012Metric" (at 71.882 130.81 90) (hide yes) (show_name no) (do_not_autoplace no) (effects (font (size 1.27 1.27))))
  (property "Datasheet" "" (at 73.66 130.81 0) (hide yes) (show_name no) (do_not_autoplace no) (effects (font (size 1.27 1.27))))
  (property "Description" "Resistor" (at 73.66 130.81 0) (hide yes) (show_name no) (do_not_autoplace no) (effects (font (size 1.27 1.27))))
  (pin "2")
  (pin "1"))
 (symbol
  (lib_id "power:+3.3V")
  (at 85.09 119.38 0)
  (unit 1)
  (body_style 1)
  (exclude_from_sim no)
  (in_bom yes)
  (on_board yes)
  (in_pos_files yes)
  (dnp no)
  (property "Reference" "#PWR054" (at 85.09 123.19 0) (hide yes) (show_name no) (do_not_autoplace no) (effects (font (size 1.27 1.27))))
  (property "Value" "3V3+" (at 89.154 117.602 0) (show_name no) (do_not_autoplace no) (effects (font (size 1.27 1.27))))
  (property "Footprint" "" (at 85.09 119.38 0) (hide yes) (show_name no) (do_not_autoplace no) (effects (font (size 1.27 1.27))))
  (property "Datasheet" "" (at 85.09 119.38 0) (hide yes) (show_name no) (do_not_autoplace no) (effects (font (size 1.27 1.27))))
  (property "Description" "Power symbol creates a global label with name \"+3.3V\"" (at 85.09 119.38 0) (hide yes) (show_name no) (do_not_autoplace no) (effects (font (size 1.27 1.27))))
  (pin "1"))
 (symbol
  (lib_id "Device:R_Pack04")
  (at 173.99 68.58 90)
  (unit 1)
  (body_style 1)
  (exclude_from_sim no)
  (in_bom yes)
  (on_board yes)
  (in_pos_files yes)
  (dnp no)
  (property "Reference" "RN17" (at 182.372 75.438 90) (show_name no) (do_not_autoplace no) (effects (font (size 1.27 1.27)) (justify left)))
  (property "Value" "22R" (at 170.18 75.438 90) (show_name no) (do_not_autoplace no) (effects (font (size 1.27 1.27)) (justify left)))
  (property "Footprint" "Resistor_SMD:R_Array_Convex_4x0402" (at 173.99 61.595 90) (hide yes) (show_name no) (do_not_autoplace no) (effects (font (size 1.27 1.27))))
  (property "Datasheet" "" (at 173.99 68.58 0) (hide yes) (show_name no) (do_not_autoplace no) (effects (font (size 1.27 1.27))))
  (property "Description" "4 resistor network, parallel topology" (at 173.99 68.58 0) (hide yes) (show_name no) (do_not_autoplace no) (effects (font (size 1.27 1.27))))
  (pin "2")
  (pin "1")
  (pin "8")
  (pin "4")
  (pin "3")
  (pin "7")
  (pin "5")
  (pin "6"))
 (symbol
  (lib_id "power:GND")
  (at 101.6 143.51 270)
  (unit 1)
  (body_style 1)
  (exclude_from_sim no)
  (in_bom yes)
  (on_board yes)
  (in_pos_files yes)
  (dnp no)
  (property "Reference" "#PWR056" (at 95.25 143.51 0) (hide yes) (show_name no) (do_not_autoplace no) (effects (font (size 1.27 1.27))))
  (property "Value" "GND" (at 98.552 140.97 90) (hide yes) (show_name no) (do_not_autoplace no) (effects (font (size 1.27 1.27)) (justify left)))
  (property "Footprint" "" (at 101.6 143.51 0) (hide yes) (show_name no) (do_not_autoplace no) (effects (font (size 1.27 1.27))))
  (property "Datasheet" "" (at 101.6 143.51 0) (hide yes) (show_name no) (do_not_autoplace no) (effects (font (size 1.27 1.27))))
  (property "Description" "Power symbol creates a global label with name \"GND\" , ground" (at 101.6 143.51 0) (hide yes) (show_name no) (do_not_autoplace no) (effects (font (size 1.27 1.27))))
  (pin "1"))
 (symbol
  (lib_id "power:GND")
  (at 124.46 168.91 0)
  (unit 1)
  (body_style 1)
  (exclude_from_sim no)
  (in_bom yes)
  (on_board yes)
  (in_pos_files yes)
  (dnp no)
  (property "Reference" "#PWR058" (at 124.46 175.26 0) (hide yes) (show_name no) (do_not_autoplace no) (effects (font (size 1.27 1.27))))
  (property "Value" "GND" (at 121.92 171.958 90) (hide yes) (show_name no) (do_not_autoplace no) (effects (font (size 1.27 1.27)) (justify left)))
  (property "Footprint" "" (at 124.46 168.91 0) (hide yes) (show_name no) (do_not_autoplace no) (effects (font (size 1.27 1.27))))
  (property "Datasheet" "" (at 124.46 168.91 0) (hide yes) (show_name no) (do_not_autoplace no) (effects (font (size 1.27 1.27))))
  (property "Description" "Power symbol creates a global label with name \"GND\" , ground" (at 124.46 168.91 0) (hide yes) (show_name no) (do_not_autoplace no) (effects (font (size 1.27 1.27))))
  (pin "1"))
 (symbol
  (lib_id "Device:R")
  (at 80.01 130.81 0)
  (mirror y)
  (unit 1)
  (body_style 1)
  (exclude_from_sim no)
  (in_bom yes)
  (on_board yes)
  (in_pos_files yes)
  (dnp no)
  (property "Reference" "R31" (at 82.042 127.762 90) (show_name no) (do_not_autoplace no) (effects (font (size 1.27 1.27)) (justify left)))
  (property "Value" "10k" (at 81.788 137.922 90) (show_name no) (do_not_autoplace no) (effects (font (size 1.27 1.27)) (justify left)))
  (property "Footprint" "Resistor_SMD:R_0805_2012Metric" (at 81.788 130.81 90) (hide yes) (show_name no) (do_not_autoplace no) (effects (font (size 1.27 1.27))))
  (property "Datasheet" "" (at 80.01 130.81 0) (hide yes) (show_name no) (do_not_autoplace no) (effects (font (size 1.27 1.27))))
  (property "Description" "Resistor" (at 80.01 130.81 0) (hide yes) (show_name no) (do_not_autoplace no) (effects (font (size 1.27 1.27))))
  (pin "2")
  (pin "1"))
 (symbol
  (lib_id "power:GND")
  (at 124.46 143.51 90)
  (unit 1)
  (body_style 1)
  (exclude_from_sim no)
  (in_bom yes)
  (on_board yes)
  (in_pos_files yes)
  (dnp no)
  (property "Reference" "#PWR057" (at 130.81 143.51 0) (hide yes) (show_name no) (do_not_autoplace no) (effects (font (size 1.27 1.27))))
  (property "Value" "GND" (at 127.508 146.05 90) (hide yes) (show_name no) (do_not_autoplace no) (effects (font (size 1.27 1.27)) (justify left)))
  (property "Footprint" "" (at 124.46 143.51 0) (hide yes) (show_name no) (do_not_autoplace no) (effects (font (size 1.27 1.27))))
  (property "Datasheet" "" (at 124.46 143.51 0) (hide yes) (show_name no) (do_not_autoplace no) (effects (font (size 1.27 1.27))))
  (property "Description" "Power symbol creates a global label with name \"GND\" , ground" (at 124.46 143.51 0) (hide yes) (show_name no) (do_not_autoplace no) (effects (font (size 1.27 1.27))))
  (pin "1"))
 (symbol
  (lib_id "Personal_Projects:Diode_PESD5V0U2BT-Q")
  (at 101.6 162.56 0)
  (unit 1)
  (body_style 1)
  (exclude_from_sim no)
  (in_bom yes)
  (on_board yes)
  (in_pos_files yes)
  (dnp no)
  (fields_autoplaced yes)
  (property "Reference" "DI2" (at 113.03 154.94 0) (show_name no) (do_not_autoplace no) (effects (font (size 1.27 1.27))))
  (property "Value" "Diode_PESD5V0U2BT-Q" (at 113.03 157.48 0) (show_name no) (do_not_autoplace no) (effects (font (size 1.27 1.27))))
  (property "Footprint" "Package_TO_SOT_SMD:SOT-23" (at 120.65 257.48 0) (hide yes) (show_name no) (do_not_autoplace no) (effects (font (size 1.27 1.27)) (justify left top)))
  (property "Datasheet" "https://www.diodes.com/assets/Datasheets/ds18001.pdf" (at 120.65 357.48 0) (hide yes) (show_name no) (do_not_autoplace no) (effects (font (size 1.27 1.27)) (justify left top)))
  (property "Description" "Diodes Inc BZX84C6V2-7-F Zener Diode, 6.2V 7% 350 mW SMT 3-Pin SOT-23" (at 102.108 176.022 0) (hide yes) (show_name no) (do_not_autoplace no) (effects (font (size 1.27 1.27))))
  (property "Height" "1.1" (at 120.65 557.48 0) (hide yes) (show_name no) (do_not_autoplace no) (effects (font (size 1.27 1.27)) (justify left top)))
  (property "Manufacturer_Name" "Diodes Incorporated" (at 120.65 657.48 0) (hide yes) (show_name no) (do_not_autoplace no) (effects (font (size 1.27 1.27)) (justify left top)))
  (property "Manufacturer_Part_Number" "BZX84C6V2-7-F" (at 120.65 757.48 0) (hide yes) (show_name no) (do_not_autoplace no) (effects (font (size 1.27 1.27)) (justify left top)))
  (property "Mouser Part Number" "621-BZX84C6V2-F" (at 120.65 857.48 0) (hide yes) (show_name no) (do_not_autoplace no) (effects (font (size 1.27 1.27)) (justify left top)))
  (property "Mouser Price/Stock" "https://www.mouser.co.uk/ProductDetail/Diodes-Incorporated/BZX84C6V2-7-F?qs=aJBzJax2afcxmuPRCgcecQ%3D%3D" (at 120.65 957.48 0) (hide yes) (show_name no) (do_not_autoplace no) (effects (font (size 1.27 1.27)) (justify left top)))
  (property "Arrow Part Number" "BZX84C6V2-7-F" (at 120.65 1057.48 0) (hide yes) (show_name no) (do_not_autoplace no) (effects (font (size 1.27 1.27)) (justify left top)))
  (property "Arrow Price/Stock" "https://www.arrow.com/en/products/bzx84c6v2-7-f/diodes-incorporated?utm_currency=USD&region=europe" (at 120.65 1157.48 0) (hide yes) (show_name no) (do_not_autoplace no) (effects (font (size 1.27 1.27)) (justify left top)))
  (pin "1")
  (pin "2")
  (pin "3"))
 (symbol
  (lib_id "Connector_Generic:Conn_02x03_Odd_Even")
  (at 114.3 143.51 0)
  (mirror x)
  (unit 1)
  (body_style 1)
  (exclude_from_sim no)
  (in_bom yes)
  (on_board yes)
  (in_pos_files yes)
  (dnp no)
  (property "Reference" "J13" (at 115.062 134.874 0) (show_name no) (do_not_autoplace no) (effects (font (size 1.27 1.27))))
  (property "Value" "I2C1_Headers" (at 115.062 137.414 0) (show_name no) (do_not_autoplace no) (effects (font (size 1.27 1.27))))
  (property "Footprint" "Personal_Project:PinHeader_2x03_P2.54mm_Horizontal_Court" (at 114.3 143.51 0) (hide yes) (show_name no) (do_not_autoplace no) (effects (font (size 1.27 1.27))))
  (property "Datasheet" "" (at 114.3 143.51 0) (hide yes) (show_name no) (do_not_autoplace no) (effects (font (size 1.27 1.27))))
  (property "Description" "Generic connector, double row, 02x03, odd/even pin numbering scheme (row 1 odd numbers, row 2 even numbers), script generated (kicad-library-utils/schlib/autogen/connector/)" (at 114.3 143.51 0) (hide yes) (show_name no) (do_not_autoplace no) (effects (font (size 1.27 1.27))))
  (pin "3")
  (pin "4")
  (pin "5")
  (pin "6")
  (pin "2")
  (pin "1")))
